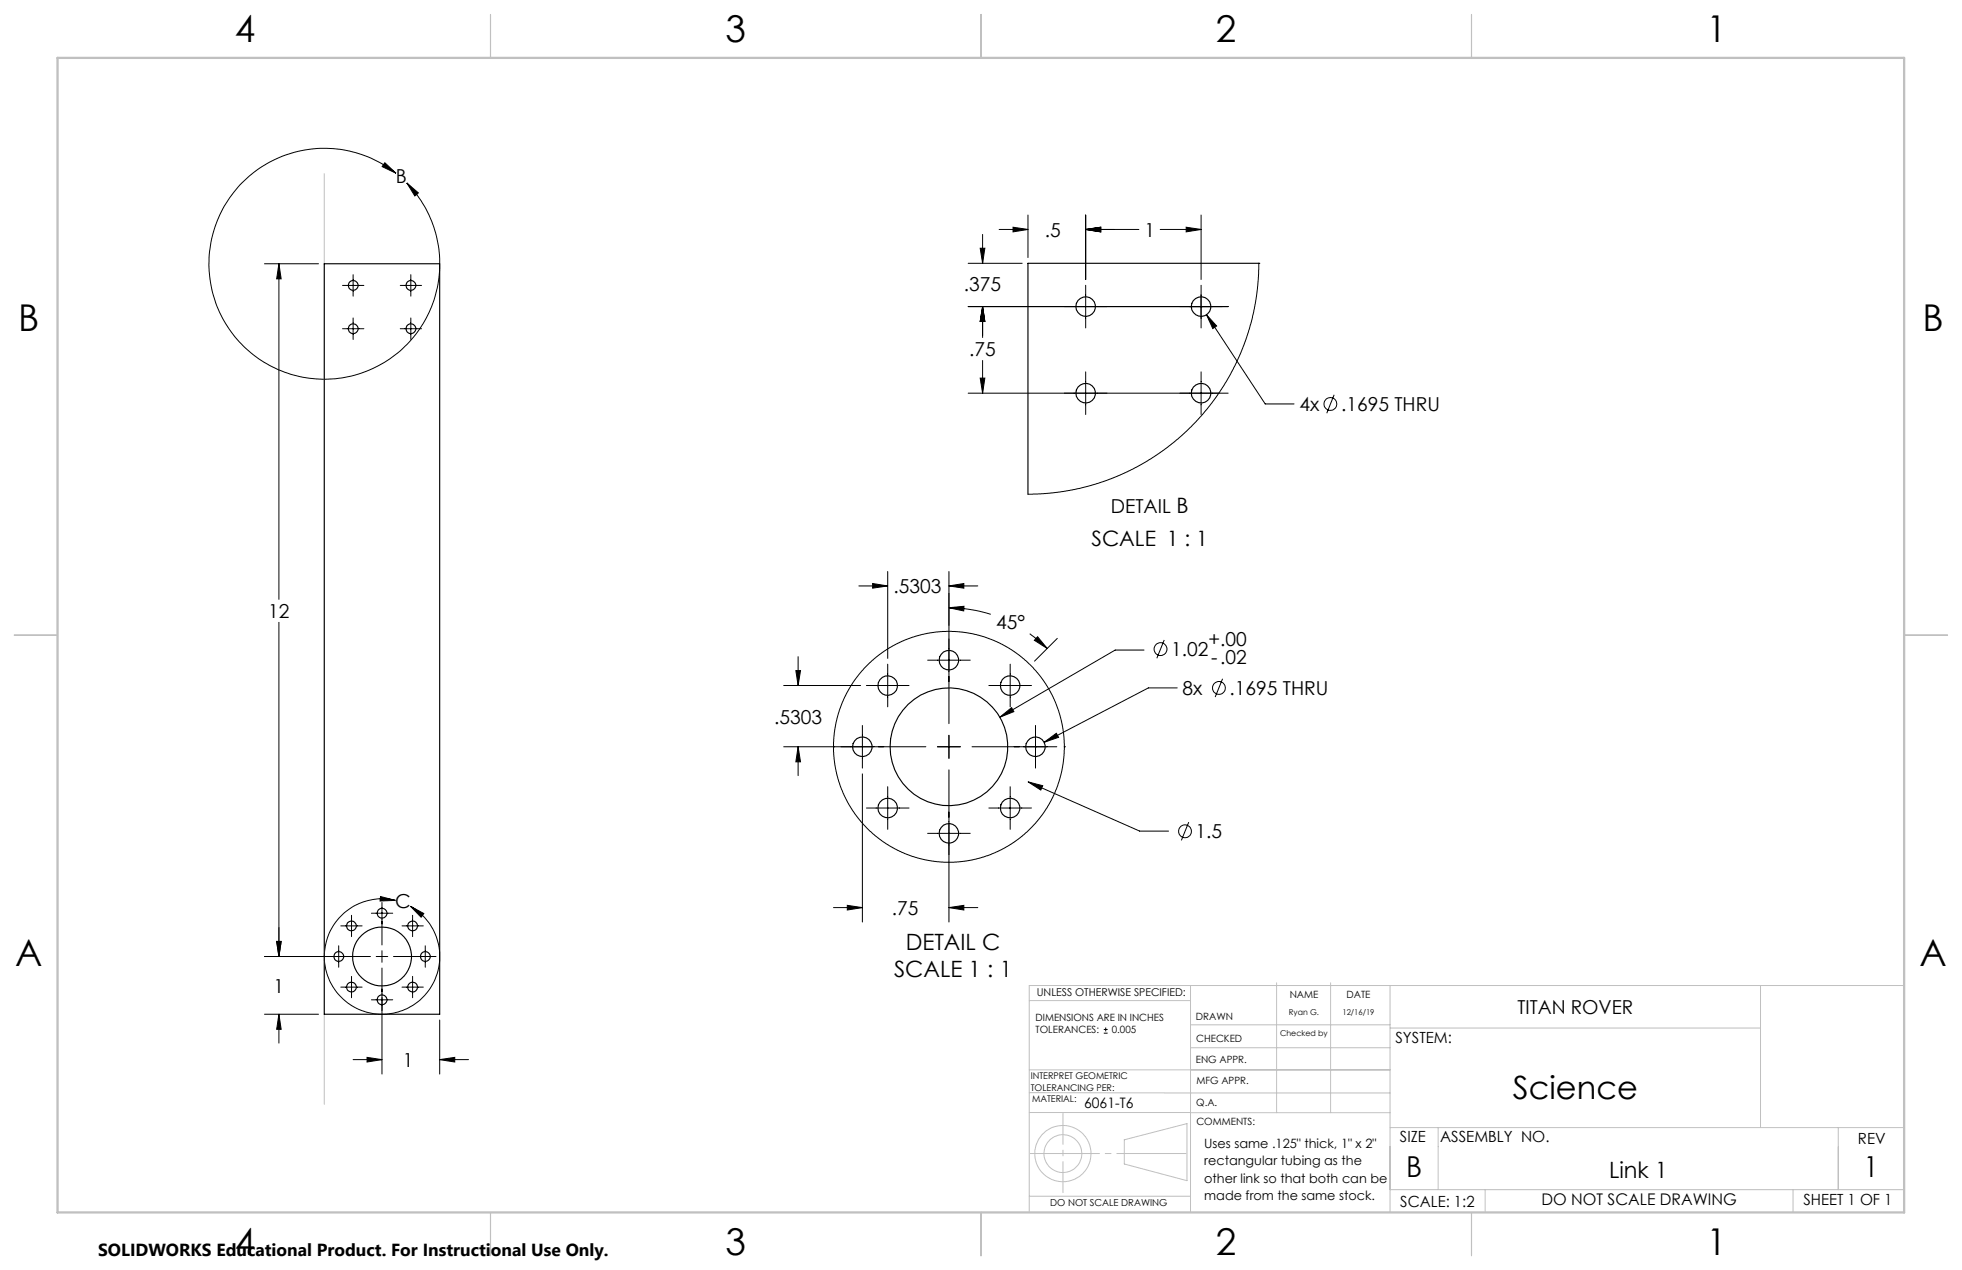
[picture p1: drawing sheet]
<svg xmlns="http://www.w3.org/2000/svg" width="432mm" height="279mm" viewBox="0 0 432 279" stroke-linecap="round" stroke-linejoin="round" font-family="sans-serif">
<g fill="none" stroke="#000" stroke-width=".22">
<path d="M84.7 35.8l2.4 2.3-3-1.4zM87.1 38.1a25.4 25.4 0 0 0-40.7 15.2 25.4 25.4 0 0 0 32.4 29.1 25.4 25.4 0 0 0 10.7-42.1M58.2 58h11.9M61.4 58v73.9M61.4 58l.5 3.3h-1zM89.5 40.3l2.6 2.1-.8 .7zM213.1 57.9h11.9M215.7 54.6h1l-.4 3.3zM216.3 51.6v6.3M219.9 50.5h6.3M223 50l3.2 .5-3.2 .5zM226.2 47.3v9.4"/>
<path d="M238.9 50.5l3.4-.5v1zM238.9 47.3v14.2M238.9 50.5h11.7M255.3 50.5h9M261.1 50l3.2 .5-3.2 .5zM264.3 47.3v14.2M277 57.9l-.2 5.5-.9 5.1-1.2 4.7-1.6 4.4-2.2 4.6-2.5 4.1-2.7 3.6-3.5 3.9-2.9 2.8-4.7 3.5-4.5 2.7-4.5 2.1-4.5 1.6-4.7 1.2-4.8 .7-5.4 .3M75.4 62.8h4.7M75.4 72.3h4.7M77.7 60.4v4.8M77.7 70v4.7M88.1 62.8h4.7"/>
<path d="M88.1 72.3h4.7M90.4 60.4v4.8M90.4 70v4.7M213.1 67.5h57.2M216.3 67.5l.4 3.2h-1zM216.3 67.5v6.8M216.3 79.3v7.2M238.9 62.8v9.3M264.3 67.5h.1M264.3 62.8v9.3M265.5 69.3l2.3 2.4-.9 .6zM265.5 69.3l12.9 19.6h6.4"/>
<path d="M213.1 86.5h57.2M215.7 83.2h1l-.4 3.3zM238.9 81.8v9.4M264.3 81.8v9.4M293.6 86.9l-1.6 4M61.4 136.9v73.5M189 128.9h6.4M192.1 128.4l3.3 .5-3.3 .5zM195.4 125.7v19.2M208.8 125.7v33.5M208.8 128.9h6.4M208.8 133.7l3.4-.3-.1 1z"/>
<path d="M208.8 133.7a31.5 31.5 0 0 1 9.3 1.4M208.8 128.9l3.3-.5v1zM226.6 139.4l3.9 3.3M172.5 150.8h16.9M175.2 147.5h1l-.6 3.3zM175.6 144.5v6.3M189.8 159.6v9.4M190.7 150.8h9.4M195.4 146.1v9.4M204.2 145.2h9.3M217.6 150.8h9.4M220 157.8l2.6-2.1 .5 .9z"/>
<path d="M222.3 146.1v9.4M227.9 159.6v9.4M228.4 140.1l2.1 2.6-2.9-1.8zM232.7 140.4l-5 5.1M251.8 143h-6.4l-25.4 14.8M256.2 140.8l-1.6 4M259.1 151.3h-6.4l-22.9 12M269.1 149.3l-1.7 4.1M175.6 164.3l.6 3.3h-1zM175.6 164.3v6.3M189.8 170.3v32.5M190.7 177.8h9.4"/>
<path d="M195.4 173.1v9.4M203.8 164.3h-31.3M206.3 164.3h5.1M208.8 164.3h.1M208.8 161.7v5.1M208.8 169.4v33.4M213.9 164.3h18.7M217.6 177.8h9.4M222.3 173.1v9.4M226.3 172l3.2 .9-.4 .9zM226.3 172l24.5 10.8h6.4M227.9 164.3h.1"/>
<path d="M229.8 163.3l2.7-2 .5 .9zM83.7 197.2l3.3 .9-3.4 .1zM84.1 198.5v9.4M87 198.1a12.7 12.7 0 0 0-15.3 14.9 12.7 12.7 0 0 0 19.9 7.7 12.7 12.7 0 0 0-1.3-21.3M90.3 199.4l3 1.6-.6 .8zM183.4 199.7h6.4M186.5 199.2l3.3 .5-3.3 .5zM204.2 183.3h9.3M208.8 199.7h6.4M208.8 199.7l3.3-.5v1zM261.6 180.9l-1.6 4M58.2 210.4h23.3"/>
<path d="M60.9 207.1h1l-.5 3.3zM74.5 208.1v4.7M75 217.2h4.7M75 203.7h4.7M77.4 201.4v4.7M77.4 214.8v4.7M81.7 220h4.7M81.7 200.9h4.7M82.8 210.4h2.5M84.1 209.2v2.5M84.1 213v23.3M86.6 210.4h9.4"/>
<path d="M88.5 217.2h4.7M88.5 203.7h4.7M90.8 201.4v4.7M90.8 214.8v4.7M93.6 208.1v4.7M58.2 223.1h11.9M61.4 223.1l.5 3.3h-1zM61.4 223.1v6.4M77.7 233.1h6.4M80.8 232.6l3.3 .5-3.3 .5zM96.8 224.4v11.9M96.8 233.1h6.3"/>
<path d="M96.8 233.1l3.3-.5v1zM242.9 227.3h.9M242.9 226.5h.9M243.3 226.1v.8"/>
<circle cx="292.8" cy="88.9" r="1.41"/>
<circle cx="255.4" cy="142.8" r="1.41"/>
<circle cx="268.3" cy="151.3" r="1.4"/>
<circle cx="208.8" cy="164.3" r="25.4"/>
<circle cx="260.8" cy="182.9" r="1.41"/>
</g>
<g fill="none" stroke="#c0c0c0" stroke-width=".22">
<path d="M71.4 38.2v204.8M262 216.8v49.9M281 216.2v28.6M292.8 216.2v28.6M305.9 216.8v49.9M387.5 216.8v31.3M419.1 216.8h-192.6v49.9M226.5 220.1h35.5M226.5 235.4h79.4M262 225.5h43.9M262 230.5h43.9M305.9 226.2h81.6"/>
<path d="M226.5 244.8h35.5M226.5 240.4l79.4 .1M247.4 250.8l13.8-3.6v12.6l-13.8-3.7zM262 244.8h43.9M305.9 248.1h113.2M316.5 248.1v13.6M404.6 248.1v13.6M419.1 252.3v9.4h-113.2M226.5 263.2h35.5M326.8 261.7v5M394.6 261.7v5"/>
<circle cx="233.9" cy="253.8" r="6.2"/>
<circle cx="233.9" cy="253.8" r="4.2"/>
</g>
<path d="M261.2 253.8h-34.7" fill="none" stroke="#c0c0c0" stroke-width=".22" stroke-dasharray="15.2 1.3 1.3 1.3" stroke-dashoffset="-.2"/>
<path d="M233.9 244.9v17.5" fill="none" stroke="#c0c0c0" stroke-width=".22" stroke-dasharray="15.2 1.3 1.3 1.3" stroke-dashoffset="8.4"/>
<path d="M108 3.2v9.5M215.9 3.2v9.5M323.8 3.2v9.5M3.1 139.7h9.6M419.1 139.7h9.5M108 266.7v9.6M215.9 266.7v9.6M323.8 266.7v9.6" fill="none" stroke="#c0c0c0" stroke-width=".25"/>
<path d="M12.7 12.7h406.4v254h-406.4z" fill="none" stroke="#c0c0c0" stroke-width=".5"/>
<g fill="#000">
<path d="M84.7 35.8l2.4 2.3-3-1.4zM89.5 40.3l2.6 2.1-.8 .7zM83.7 197.2l3.3 .9-3.4 .1zM90.3 199.4l3 1.6-.6 .8z"/>
<path d="M61.4 58l.5 3.3h-1zM60.9 207.1h1l-.5 3.3zM96.8 233.1l3.3-.5v1zM80.8 232.6l3.3 .5-3.3 .5zM238.9 50.5l3.4-.5v1zM261.1 50l3.2 .5-3.2 .5zM238.9 50.5l3.4-.5v1zM223 50l3.2 .5-3.2 .5zM192.1 128.4l3.3 .5-3.3 .5zM208.8 128.9l3.3-.5v1zM175.2 147.5h1l-.6 3.3zM175.6 164.3l.6 3.3h-1zM186.5 199.2l3.3 .5-3.3 .5zM208.8 199.7l3.3-.5v1z"/>
<path d="M60.9 207.1h1l-.5 3.3zM61.4 223.1l.5 3.3h-1zM265.5 69.3l1.4 3 .9-.6zM216.3 67.5l.4 3.2h-1zM215.7 54.6h1l-.4 3.3zM216.3 67.5l.4 3.2h-1zM215.7 83.2h1l-.4 3.3zM220 157.8l3.1-1.2-.5-.9zM226.3 172l2.8 1.8 .4-.9zM208.8 133.7l3.3 .7 .1-1zM228.4 140.1l-.8 .8 2.9 1.8zM229.8 163.3l3.2-1.1-.5-.9z"/>
</g>
<g fill="none" stroke="#000" stroke-width=".25">
<path d="M71.4 58h25.4v165.1h-25.4zM277 57.9h.1M277 57.9h-50.8v50.8M183.4 164.3h.1M234.2 164.3h.1M208.8 189.7h.1"/>
<circle cx="77.7" cy="72.3" r="1.07"/>
<circle cx="77.7" cy="62.8" r="1.07"/>
<circle cx="90.4" cy="72.3" r="1.07"/>
<circle cx="90.4" cy="62.8" r="1.07"/>
<circle cx="238.9" cy="67.4" r="2.16"/>
<circle cx="264.3" cy="67.4" r="2.16"/>
<circle cx="238.9" cy="86.5" r="2.16"/>
<circle cx="264.3" cy="86.5" r="2.16"/>
<circle cx="195.4" cy="150.8" r="2.16"/>
<circle cx="208.8" cy="145.2" r="2.15"/>
<circle cx="222.3" cy="150.8" r="2.15"/>
<circle cx="189.8" cy="164.3" r="2.15"/>
<circle cx="195.4" cy="177.8" r="2.16"/>
<circle cx="208.8" cy="164.3" r="13"/>
<circle cx="222.3" cy="177.8" r="2.15"/>
<circle cx="227.9" cy="164.3" r="2.15"/>
<circle cx="208.8" cy="183.3" r="2.15"/>
<circle cx="74.6" cy="210.4" r="1.07"/>
<circle cx="77.3" cy="203.7" r="1.07"/>
<circle cx="77.4" cy="217.2" r="1.08"/>
<circle cx="84.1" cy="200.9" r="1.07"/>
<circle cx="84.1" cy="220" r="1.07"/>
<circle cx="84.1" cy="210.4" r="6.5"/>
<circle cx="90.8" cy="203.7" r="1.07"/>
<circle cx="90.8" cy="217.2" r="1.08"/>
<circle cx="93.6" cy="210.4" r="1.07"/>
</g>
<g font-size="8.1">
<text x="51.7" y="9.3">4</text>
<text x="159.7" y="9.3">3</text>
<text x="267.6" y="9.3">2</text>
<text x="375.6" y="9.3">1</text>
<text x="4" y="72.8">B</text>
<text x="423.1" y="72.8">B</text>
<text x="3.3" y="212.5">A</text>
<text x="422.4" y="212.5">A</text>
<text x="51.7" y="276">4</text>
<text x="159.7" y="276">3</text>
<text x="267.6" y="276">2</text>
<text x="375.6" y="276">1</text>
</g>
<text font-size="7.1" x="333" y="241.8">Science</text>
<g font-size="6.3">
<text x="309.5" y="259">B</text>
<text x="410.2" y="259">1</text>
</g>
<g font-size="4.9">
<text x="199.3" y="208.9">DETAIL C</text>
<text x="196.8" y="214.9">SCALE 1 : 1</text>
<text x="354.1" y="259.1">Link 1</text>
</g>
<text font-size="4.7" x="240.2" y="120.2">SCALE 1 : 1</text>
<g font-size="4.2">
<text x="87.1" y="40.3">B</text>
<text x="229.9" y="52.1">.5</text>
<text x="251.8" y="52.1">1</text>
<text x="212.2" y="64">.375</text>
<text x="213.3" y="78.4">.75</text>
<text x="286" y="90.4">4x</text>
<text x="295.1" y="90.4">.1695 THRU</text>
<text x="244.5" y="112.8">DETAIL B</text>
<text x="196.6" y="130.5">.5303</text>
<text x="59.1" y="136">12</text>
<text x="219.2" y="138.5">45°</text>
<text x="266" y="142.1">+.00</text>
<text x="257.8" y="144.3">1.02</text>
<text x="266.5" y="146.2">-.02</text>
<text x="260.3" y="152.9">8x</text>
<text x="270.6" y="152.9">.1695 THRU</text>
<text x="170.4" y="159.3">.5303</text>
<text x="263.1" y="184.4">1.5</text>
<text x="87" y="199.8">C</text>
<text x="196.3" y="201.3">.75</text>
<text x="60.2" y="218.4">1</text>
<text x="334" y="223">TITAN ROVER</text>
<text x="88.7" y="234.7">1</text>
</g>
<text font-size="3.8" x="21.6" y="276.3">SOLIDWORKS Educational Product. For Instructional Use Only.</text>
<text font-size="3.5" x="339.3" y="265.2">DO NOT SCALE DRAWING</text>
<g font-size="3.4">
<text x="307.1" y="229.5">SYSTEM:</text>
<text x="308.1" y="251.2">SIZE</text>
<text x="317" y="251.2">ASSEMBLY NO.</text>
<text x="408.9" y="251.7">REV</text>
<text x="308.2" y="265.6">SCALE: 1:2</text>
<text x="396.9" y="265.2">SHEET 1 OF 1</text>
</g>
<text font-size="3.2" x="238.6" y="243.7">6061-T6</text>
<g font-size="2.8">
<text x="265" y="252.6">Uses same .125&quot; thick, 1&quot; x 2&quot;</text>
<text x="265" y="256.4">rectangular tubing as the</text>
<text x="265" y="260.2">other link so that both can be</text>
<text x="265" y="264">made from the same stock.</text>
</g>
<text font-size="2.4" x="228.2" y="219.1">UNLESS OTHERWISE SPECIFIED:</text>
<g font-size="2.2">
<text x="283.8" y="219.5">NAME</text>
<text x="296.3" y="219.6">DATE</text>
<text x="227.9" y="224.6">DIMENSIONS ARE IN INCHES</text>
<text x="227.9" y="227.3">TOLERANCES:</text>
<text x="244.7" y="227.3">0.005</text>
<text x="263.2" y="224.3">DRAWN</text>
<text x="263.2" y="233.8">ENG APPR.</text>
<text x="263.3" y="229.2">CHECKED</text>
<text x="263.3" y="238.6">MFG APPR.</text>
<text x="263.3" y="243.3">Q.A.</text>
<text x="263.3" y="247.5">COMMENTS:</text>
</g>
<text font-size="2.1" x="231.1" y="265.4">DO NOT SCALE DRAWING</text>
<g font-size="2">
<text x="226.8" y="237.4">INTERPRET GEOMETRIC</text>
<text x="226.8" y="240">TOLERANCING PER:</text>
<text x="227.1" y="242.4">MATERIAL:</text>
</g>
<g font-size="1.8">
<text x="283.7" y="223.2">Ryan G.</text>
<text x="295.4" y="223.3">12/16/19</text>
<text x="281.7" y="228">Checked by</text>
</g>
</svg>
